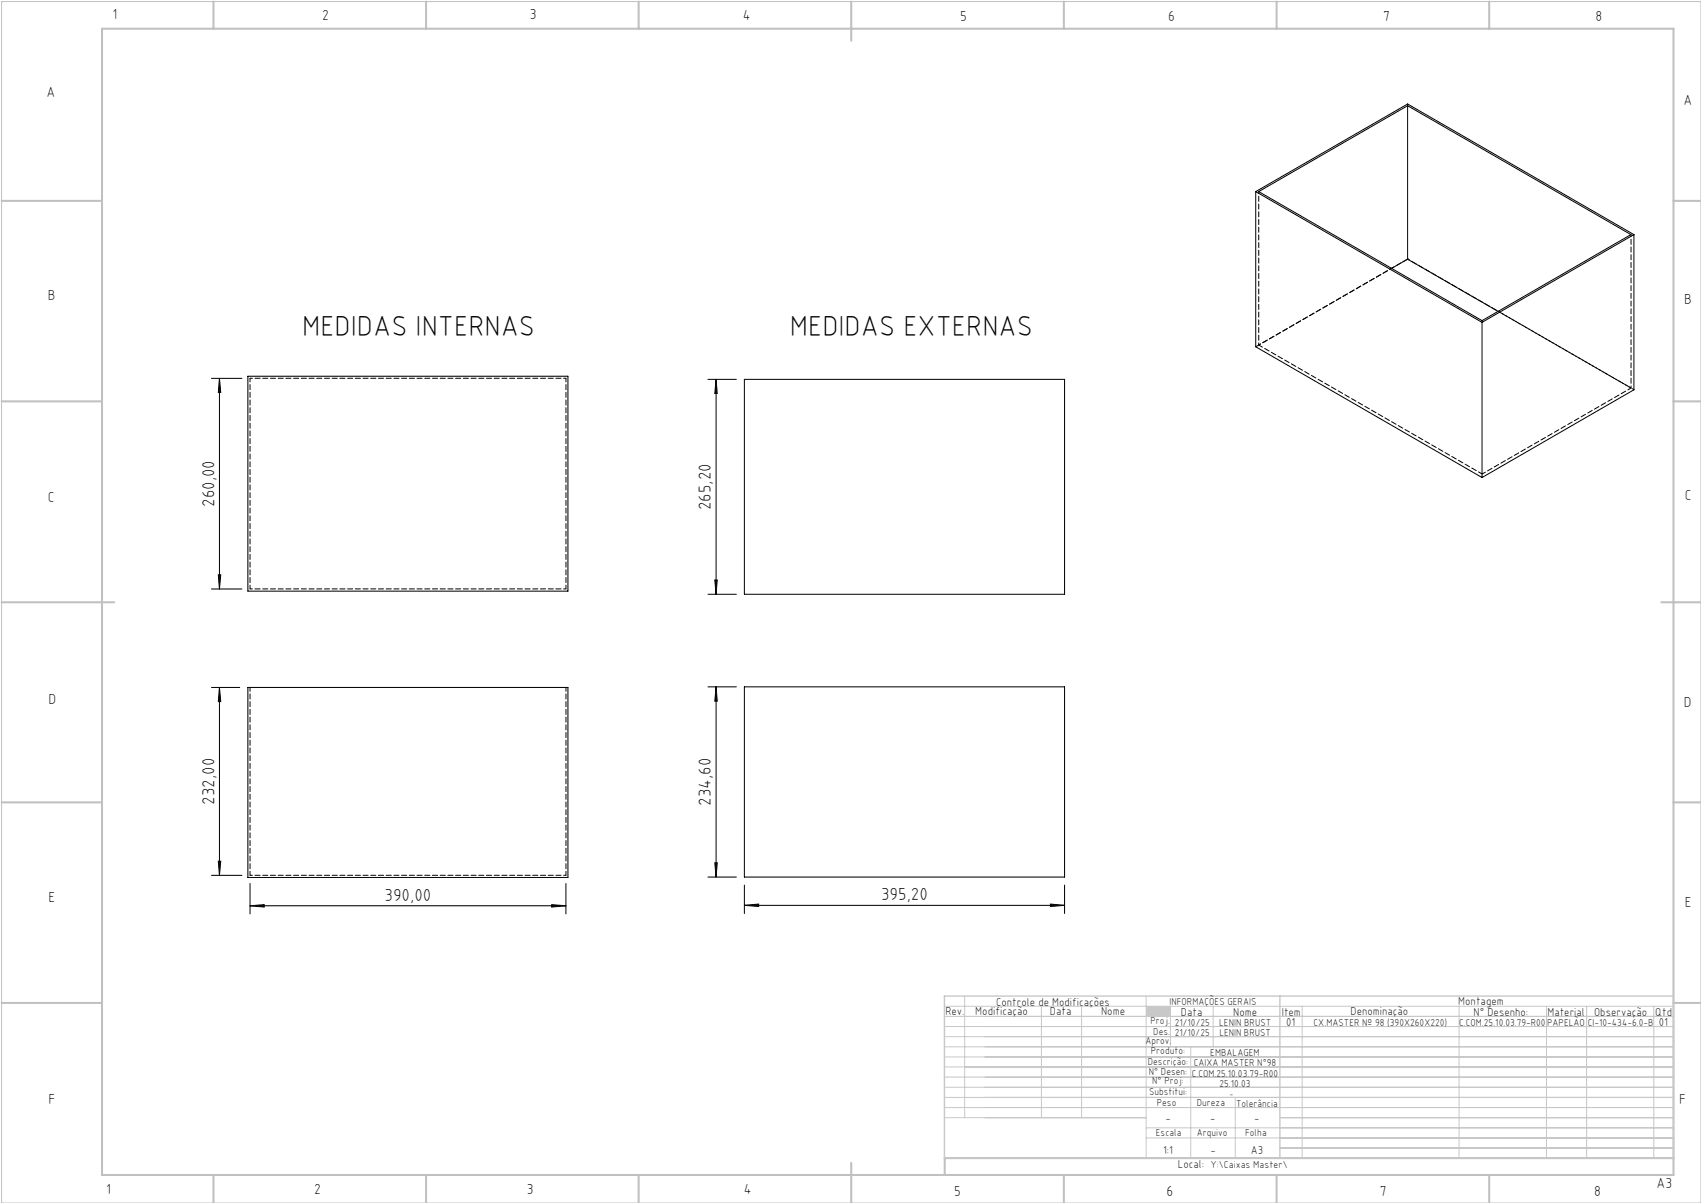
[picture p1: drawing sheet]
<svg xmlns="http://www.w3.org/2000/svg" width="420mm" height="297mm" viewBox="0 0 420 297" stroke-linecap="round" stroke-linejoin="round" font-family="sans-serif">
<path d="M.4 .4h419.6v296.6h-419.6z" fill="none" stroke="#c0c0c0" stroke-width=".25"/>
<g fill="none" stroke="#c0c0c0" stroke-width=".5">
<path d="M25.2 7.1h388v283h-388zM52.7 .4v6.7M105.2 .4v6.7M157.7 .4v6.7M210.2 .4v9.7M262.7 .4v6.7M315.2 .4v6.7M367.7 .4v6.7M.4 49.6h24.8M413.2 49.6h6.8M.4 99.1h24.8M413.2 99.1h6.8"/>
<path d="M.4 148.7h27.8M410.2 148.7h9.8M.4 198.1h24.8M413.2 198.1h6.8M.4 247.6h24.8M413.2 247.6h6.8M52.7 290.1v6.9M105.2 290.1v6.9M157.7 290.1v6.9M210.2 287.1v9.9M262.7 290.1v6.9M315.2 290.1v6.9"/>
<path d="M367.7 290.1v6.9M413.2 285.9h-179.9v4.2"/>
</g>
<g fill="none" stroke="#c3c8d2" stroke-width=".25">
<path d="M233.2 250.9h180M233.2 248.4h180M233.2 253.4h180M233.2 255.9h180M233.2 258.4h180M238.2 245.9v30M257.1 248.4v27.5M267.1 248.4v27.5M283 245.9v40M289 248.4v10M294 258.4v27.5M299.5 248.4v10"/>
<path d="M321.5 248.4v37.5M360.3 248.4v37.5M381.8 248.4v37.5M391.8 248.4v37.5M408.3 248.4v37.5M233.2 260.9h180M233.2 263.4h180M233.2 265.9h180M233.2 268.4h180M233.2 270.9h180M233.2 273.4h180M233.2 275.9h49.8"/>
<path d="M283 278.4h130.2M305 270.9v15M316 275.9h97.2M283 280.9h130.2M316 283.4h97.2"/>
</g>
<path d="M233.2 245.9h180v40h-180zM316 245.9v40" fill="none" stroke="#c3c8d2" stroke-width=".35"/>
<path d="M283 248.4h6v2.5h-6z" fill-rule="evenodd" fill="#c3c8d2"/>
<g fill="none" stroke="#000" stroke-width=".25">
<path d="M347.6 26.1v37.9M310.1 47.3v38.3l55.8 32.3M310.1 47.3l55.8 32.3M310.1 47.3l37.5-21.6 55.8 32.2M310.8 47.3l36.8-21.2 55.1 31.8-36.8 21.3zM403.4 57.9l-37.5 21.7M403.4 57.9v38.3l-37.5 21.7M347.6 64l22.3 12.9M347.6 64l-4 2.2M365.9 79.6v38.3M52.2 93.4h7.5M54.2 93.4v52"/>
<path d="M54.2 93.4l.3 3.5h-.6zM61.2 92.9h79v53h-79zM174.8 93.7h7M176.8 93.7v53M176.8 93.7l.3 3.5h-.6zM183.8 93.7h79.1v53h-79.1zM52.2 145.4h7.5M53.9 141.9h.6l-.3 3.5zM174.8 146.7h7M176.5 143.2h.6l-.3 3.5zM52.2 169.7h7M54.2 169.7v46.4"/>
<path d="M54.2 169.7l.3 3.5h-.6zM61.2 169.7h79v46.9h-79zM174.8 169.6h7M176.8 169.6v46.9M176.8 169.6l.3 3.5h-.6zM183.8 169.6h79.1v46.9h-79.1zM52.2 216.1h7.5M53.9 212.6h.6l-.3 3.5zM61.7 218.1v7.5M139.7 218.1v7.5M174.8 216.5h7M176.5 213h.6l-.3 3.5z"/>
<path d="M183.8 218.5v7M262.9 218.5v7M61.7 223.6l3.5-.3v.6zM61.7 223.6h78M136.2 223.3l3.5 .3-3.5 .3zM183.8 223.5l3.5-.3v.6zM183.8 223.5h79.1M259.4 223.2l3.5 .3-3.5 .3z"/>
</g>
<g fill="#000">
<path d="M53.9 141.9h.6l-.3 3.5zM54.2 93.4l.3 3.5h-.6zM176.5 143.2h.6l-.3 3.5zM176.8 93.7l.3 3.5h-.6z"/>
<path d="M54.2 169.7l.3 3.5h-.6zM53.9 212.6h.6l-.3 3.5zM176.8 169.6l.3 3.5h-.6zM176.5 213h.6l-.3 3.5z"/>
<path d="M61.7 223.6l3.5-.3v.6zM136.2 223.3l3.5 .3-3.5 .3zM183.8 223.5l3.5-.3v.6zM259.4 223.2l3.5 .3-3.5 .3z"/>
</g>
<path d="M61.7 169.7v46.4M139.7 169.7v46.4" fill="none" stroke="#000" stroke-width=".25" stroke-dasharray="1.3 .6" stroke-dashoffset=".3"/>
<path d="M310.8 47.3v37.9M402.7 57.9v37.9M343.6 66.2l-32.8 19M61.7 93.4h78M402.7 95.8l-32.8-18.9M139.7 145.4h-78M61.7 216.1h78" fill="none" stroke="#000" stroke-width=".25" stroke-dasharray="1.3 .6" stroke-dashoffset=".7"/>
<path d="M139.7 93.4v52M366 117l36.7-21.2M61.7 145.4v-52" fill="none" stroke="#000" stroke-width=".25" stroke-dasharray="1.3 .6" stroke-dashoffset=".4"/>
<path d="M347.6 25.6v.5M347.6 64h.1M366 79.1v.5" fill="none" stroke="#000" stroke-width=".25" stroke-dasharray="1.3 .6"/>
<path d="M310.8 85.2l55.2 31.8" fill="none" stroke="#000" stroke-width=".25" stroke-dasharray="1.3 .6" stroke-dashoffset=".2"/>
<path d="M403.5 96.2l-55.9-32.2" fill="none" stroke="#000" stroke-width=".25" stroke-dasharray="1.3 .6" stroke-dashoffset=".8"/>
<path d="M347.6 64l-37.5 21.6" fill="none" stroke="#000" stroke-width=".25" stroke-dasharray="1.3 .6" stroke-dashoffset="-.1"/>
<g font-size="7.1">
<text x="74.6" y="82.9">MEDIDAS INTERNAS</text>
<text x="195" y="82.9">MEDIDAS EXTERNAS</text>
</g>
<g font-size="4.3">
<text x="52.9" y="125.2" transform="rotate(-90 52.9 125.2)">260,00</text>
<text x="175.5" y="125.9" transform="rotate(-90 175.5 125.9)">265,20</text>
<text x="52.9" y="198.7" transform="rotate(-90 52.9 198.7)">232,00</text>
<text x="175.5" y="199" transform="rotate(-90 175.5 199)">234,60</text>
<text x="95" y="222.3">390,00</text>
<text x="217.6" y="222.2">395,20</text>
</g>
<g font-size="3.6">
<text x="27.8" y="4.8">1</text>
<text x="79.5" y="4.9">2</text>
<text x="130.8" y="4.8">3</text>
<text x="183.4" y="4.9">4</text>
<text x="237.1" y="5.1">5</text>
<text x="288.4" y="5.2">6</text>
<text x="341.5" y="5.1">7</text>
<text x="394" y="5.2">8</text>
<text x="11.5" y="24">A</text>
<text x="415.7" y="25.8">A</text>
<text x="11.8" y="74.1">B</text>
<text x="415.8" y="75.1">B</text>
<text x="11.8" y="124">C</text>
<text x="416" y="123.5">C</text>
<text x="12" y="173.7">D</text>
<text x="415.8" y="174.7">D</text>
<text x="12" y="222.6">E</text>
<text x="416" y="223.9">E</text>
<text x="12" y="272.6">F</text>
<text x="414.6" y="272.6">F</text>
<text x="409" y="293.3">A3</text>
<text x="26.2" y="294.8">1</text>
<text x="77.6" y="294.8">2</text>
<text x="130.1" y="294.8">3</text>
<text x="183.7" y="294.7">4</text>
<text x="235.6" y="295.2">5</text>
<text x="288" y="295.2">6</text>
<text x="340.7" y="295.2">7</text>
<text x="393.6" y="295.2">8</text>
</g>
<g font-size="2.9">
<text x="240.8" y="250.6">Modificação</text>
<text x="259.2" y="250.6">Data</text>
<text x="271.9" y="250.6">Nome</text>
<text x="290.9" y="288.4">Local:</text>
</g>
<g font-size="2.8">
<text x="233.4" y="250.6">Rev.</text>
<text x="246" y="248.4">Controle de Modificações</text>
<text x="291.6" y="250.8">Data</text>
<text x="304.5" y="250.8">Nome</text>
<text x="316.5" y="250.9">Item</text>
<text x="333.5" y="250.5">Denominação</text>
<text x="360.1" y="248.2">Montagem</text>
<text x="363.9" y="250.8">N° Desenho:</text>
<text x="382.1" y="250.8">Material</text>
<text x="393.6" y="250.8">Observação</text>
<text x="408.7" y="250.9">Qtd</text>
<text x="317.6" y="253.3">01</text>
<text x="409.6" y="253.3">01</text>
<text x="287.7" y="276.9">-</text>
<text x="298.8" y="276.9">-</text>
<text x="309.7" y="276.9">-</text>
<text x="287.2" y="284.8">1:1</text>
<text x="298.9" y="284.8">-</text>
<text x="308.8" y="284.8">A3</text>
</g>
<g font-size="2.5">
<text x="288.7" y="248.2">INFORMAÇÕES GERAIS</text>
<text x="282.8" y="257.8">Aprov.</text>
<text x="284.1" y="252.9">Proj.</text>
<text x="284.8" y="255.4">Des.</text>
<text x="290.1" y="255.8">21/10/25</text>
<text x="290.1" y="253.3">21/10/25</text>
<text x="301" y="253.3">LENIN BRUST</text>
<text x="301.1" y="255.8">LENIN BRUST</text>
<text x="324.3" y="253.3">CX.MASTER Nº 98 (390X260X220)</text>
<text x="360.3" y="253.3">C.COM.25.10.03.79-R00</text>
<text x="382" y="253.3">PAPELÃO</text>
<text x="392" y="253.3">CI-10-434-6.0-B</text>
<text x="283.4" y="262.9">Descrição:</text>
<text x="284.2" y="260.3">Produto:</text>
<text x="294.7" y="263.3">CAIXA MASTER N°98</text>
<text x="298.8" y="260.7">EMBALAGEM</text>
<text x="283.7" y="265.4">N° Desen:</text>
<text x="284.5" y="267.7">N° Proj:</text>
<text x="294.3" y="265.9">C.COM.25.10.03.79-R00</text>
<text x="301.1" y="268.3">25.10.03</text>
<text x="283.7" y="270.4">Substitui:</text>
<text x="285.6" y="273">Peso</text>
<text x="295.5" y="273">Dureza</text>
<text x="305.2" y="273.3">Tolerância</text>
<text x="285.4" y="280.4">Escala</text>
<text x="295.5" y="280.4">Arquivo</text>
<text x="307.5" y="280.4">Folha</text>
<text x="298.9" y="288.4">Y:\Caixas Master\</text>
</g>
<text font-size="2.1" x="303.5" y="270.9">-</text>
</svg>
